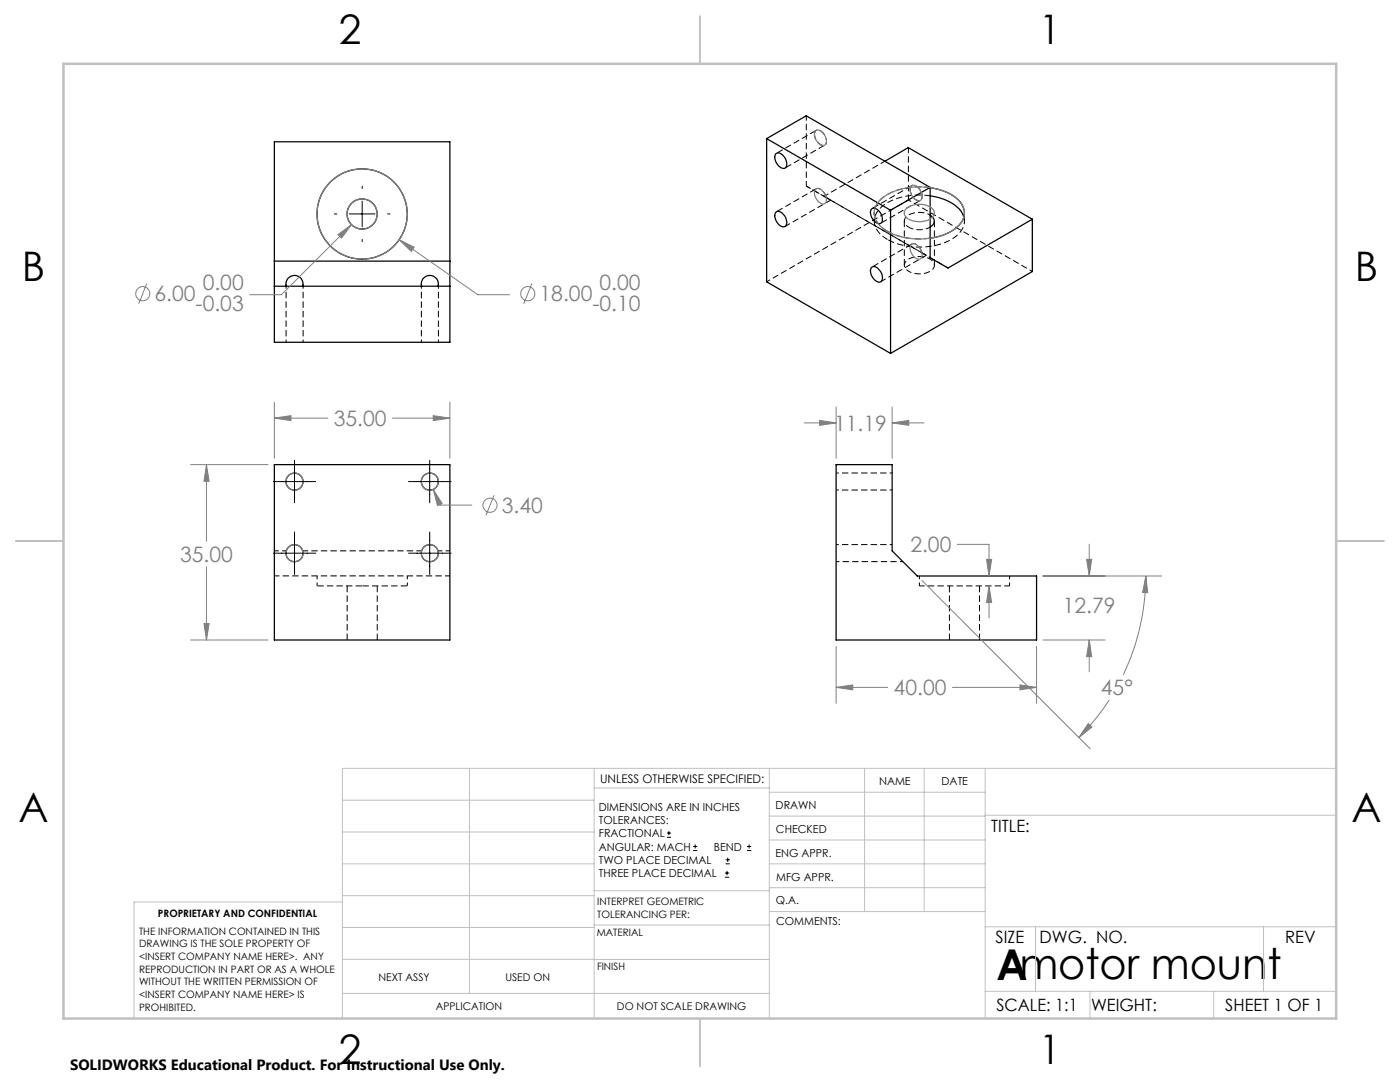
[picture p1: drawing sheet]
<svg xmlns="http://www.w3.org/2000/svg" width="279mm" height="216mm" viewBox="0 0 279 216" stroke-linecap="round" stroke-linejoin="round" font-family="sans-serif">
<path d="M57.2 109.9h-2.4M89.8 109.9h-2.4" fill="none" stroke="#000" stroke-width=".2" stroke-dasharray="1.3 .6" stroke-dashoffset=".4" stroke-linecap="butt"/>
<path d="M162.5 26.8a.78 .78 0 0 1 .6-.9 .78 .78 0 0 1 .9 .4 2.05 2.05 0 0 1 .7 2.6 1.75 1.75 0 0 1-2.1-1.6l-.1-.5M164.9 39.4l.9 .5-3.2-1.8M181.3 39.9v-10.4M181.6 37.8a.78 .78 0 0 1 .5-.9 .78 .78 0 0 1 1 .4 2.05 2.05 0 0 1 .6 2.6 1.75 1.75 0 0 1-2-1.6l-.1-.5M156.7 45.2l9.1-5.3M175.8 56.2l9.1-5.2M184 50.5l.9 .5-3.2-1.9M84.2 109.9h-23.8M183.5 116.9h18" fill="none" stroke="#000" stroke-width=".2" stroke-dasharray="1.3 .6" stroke-dashoffset=".2" stroke-linecap="butt"/>
<path d="M160.9 37.1v-14M176.6 32.1l-12.1 7.1M185.7 45.3a4.7 4.7 0 0 1-4.3 0M54.8 114.9h35" fill="none" stroke="#000" stroke-width=".2" stroke-dasharray="1.3 .6" stroke-dashoffset=".3" stroke-linecap="butt"/>
<path d="M156.7 33.5l7.9-4.6M162.9 26l-7.9 4.6M162.9 37.7l-7.9 4.5M182 37l-7.9 4.6M175.8 44.5l7.9-4.5M182 48.7l-7.9 4.6M63.3 116.9h9M72.3 116.9h9" fill="none" stroke="#000" stroke-width=".2" stroke-dasharray="1.3 .6" stroke-dashoffset="-.1" stroke-linecap="butt"/>
<path d="M164.5 39.2l24.7 14.3M181.4 45.3a1.34 1.34 0 0 1-.9-1.4 1.34 1.34 0 0 1 1.1-1.2 4.7 4.7 0 0 1 4.1 .2M206 54.2l-24.7-14.3M63.3 114.9v2M81.3 116.9v-2M166.9 112.1h13.3M183.5 114.9v2M201.5 116.9v-2" fill="none" stroke="#000" stroke-width=".2" stroke-dasharray="1.3 .6" stroke-dashoffset=".6" stroke-linecap="butt"/>
<path d="M57.1 56.6v.5M60.5 57.1v-.5M84.1 56.6v.5M87.5 57.1v-.5M177.1 46.2a13.8 13.8 0 0 0 8.6 1.3M180.5 44.1v8.8M186.5 52.9v-8.8M69.3 116.9v10.8M189.5 116.9v10.8M75.3 127.7v-10.8M195.5 127.7v-10.8" fill="none" stroke="#000" stroke-width=".2" stroke-dasharray="1.3 .6" stroke-linecap="butt"/>
<g fill="none" stroke="#000" stroke-width=".25">
<path d="M54.8 28.3h35v40h-35zM153 27.7l24.7 14.2M153 27.7v28.5l24.7 14.3M153 27.7l7.9-4.6 24.7 14.3M154.9 30.7a1.56 1.56 0 0 1 1.9 1.2 1.13 1.13 0 0 1-.4 1.7 2.24 2.24 0 0 1-1.6-2.8zM176.6 32.2l4.7-2.7 24.7 14.2M185.6 37.5a8.8 8.8 0 0 1 6.3 3.1 3.4 3.4 0 0 1-1.1 4.9 10.3 10.3 0 0 1-5.2 2M185.6 39.1a9.2 9.2 0 0 1 6.3 3.2l.4 1M185.6 37.4v14l3.6 2.1 16.8-9.8M185.6 37.4l-7.9 4.5M54.8 57.1h35M54.8 52.1h35"/>
<path d="M57.1 57.1a1.7 1.7 0 0 1 1.7-2.1 1.7 1.7 0 0 1 1.6 2.1M84.1 57.1a1.7 1.7 0 0 1 1.7-2.1 1.7 1.7 0 0 1 1.6 2.1M154.9 42.3a1.3 1.3 0 0 1 1.7 .8 1.56 1.56 0 0 1 0 2.1 2.11 2.11 0 0 1-2-2.2zM173.8 41.8a1.05 1.05 0 0 1 1.7 .4 1.88 1.88 0 0 1 .3 2.3 1.67 1.67 0 0 1-2-1.4l-.1-.7zM174 53.3a1.28 1.28 0 0 1 1.7 .8 1.57 1.57 0 0 1 0 2.2 2.1 2.1 0 0 1-1.7-3zM177.7 41.9v28.6M185.6 42.9a1.29 1.29 0 0 1 .8 1.2 1.29 1.29 0 0 1-.8 1.2M206 43.7v10.5l-28.3 16.3M54.8 92.7h35v35h-35zM166.9 92.7h11.1v17.2l5.1 5h23.8v12.8h-40z"/>
<circle cx="72.3" cy="42.7" r="9"/>
<circle cx="72.3" cy="42.7" r="3"/>
<circle cx="58.8" cy="96.1" r="1.7"/>
<circle cx="85.8" cy="96.1" r="1.71"/>
<circle cx="58.8" cy="110.4" r="1.7"/>
<circle cx="85.8" cy="110.4" r="1.71"/>
</g>
<path d="M57.1 57.1v11.2M84.1 57.1v11.2M174.5 42.5v1.6M192.5 44.1v-1.6M60.5 68.3v-11.2M87.5 68.3v-11.2M166.9 97.8h11.2M178.1 94.4h-11.2M178.1 108.7h-11.2" fill="none" stroke="#000" stroke-width=".2" stroke-dasharray="1.3 .6" stroke-dashoffset=".8" stroke-linecap="butt"/>
<path d="M162.6 38.1a.84 .84 0 0 1 .7-.5 .84 .84 0 0 1 .8 .4l.5 .7 .3 .7M177.1 47.8a13.7 13.7 0 0 0 13.8-.7 3.6 3.6 0 0 0 1.5-3.8M181.7 49.1a.84 .84 0 0 1 .7-.5 .84 .84 0 0 1 .8 .5l.5 .6 .3 .8" fill="none" stroke="#000" stroke-width=".2" stroke-dasharray="1.3 .6" stroke-dashoffset="-.2" stroke-linecap="butt"/>
<path d="M162.6 38.1l-1.7-1M185.7 51.4l-1.7-.9" fill="none" stroke="#000" stroke-width=".2" stroke-dasharray="1.3 .6" stroke-dashoffset="1" stroke-linecap="butt"/>
<path d="M160.9 37.1l3.6 2.1M153 56.2l28.3-16.3M181.7 49.1l-16.8-9.7" fill="none" stroke="#000" stroke-width=".2" stroke-dasharray="1.3 .6" stroke-dashoffset=".5" stroke-linecap="butt"/>
<path d="M185.7 37.4a12.7 12.7 0 0 0-9.9 2.4 3.5 3.5 0 0 0 .5 5.8l.8 .6M185.7 39.1a12.7 12.7 0 0 0-9.9 2.3 3.5 3.5 0 0 0 .5 5.8l.8 .6" fill="none" stroke="#000" stroke-width=".2" stroke-dasharray="1.3 .6" stroke-dashoffset=".1" stroke-linecap="butt"/>
<path d="M181.4 54.1a4.2 4.2 0 0 0 4.9-.7 1.48 1.48 0 0 0-1.3-2 4 4 0 0 0-4.4 1 1.27 1.27 0 0 0 .8 1.7" fill="none" stroke="#000" stroke-width=".2" stroke-dasharray="1.3 .6" stroke-dashoffset=".7" stroke-linecap="butt"/>
<g fill="none" stroke="#808080" stroke-width=".2">
<path d="M29.3 56.6l-1.6 4M67.5 46.8l2.6-2-1.9 2.7zM70.1 44.8l-13.9 14h-6.4M79.7 47.8l3 1.5-.6 .9zM79.7 47.8l15.7 11h6.3M106.2 56.6l-1.7 4M38 92.7h15.5M41.2 92.7l.5 3.3h-1zM41.2 92.7v15.3M54.8 83.4l3.3-.5v1zM54.8 80.3v11.1M54.8 83.4h10.6"/>
<path d="M78.3 83.4h11.5M86.5 82.9l3.3 .5-3.3 .5zM86.5 97.6l1.7 2.9-.9 .4zM86.5 97.6l1.3 3.2h6.4M89.8 80.3v11.1M98.6 98.8l-1.6 4M160.5 84.4h6.4M163.6 83.9l3.3 .5-3.3 .5zM166.9 81.2v10.2M178 84.4l3.4-.5v1zM178 81.2v10.2M178 84.4h6.4"/>
<path d="M41.2 113.1v14.6M184 115.8l33.6 33.6M191 108.6h6.4v6.3M196.9 111.6h1l-.5 3.3zM197.4 116.9l.5 3.3h-1zM197.4 116.9v6.4M208.1 114.9h23.7M216.9 111.6h1l-.5 3.3zM217.4 108.6v6.3M228.7 114.9l.4 3.4-1.1-.1zM228.7 114.9a46.9 46.9 0 0 1-4.5 19.8M38 127.7h15.5"/>
<path d="M40.7 124.4h1l-.5 3.3zM166.9 137.2l3.3-.5v1zM166.9 129v11.3M166.9 137.2h10.3M190.1 137.2h16.8M203.6 136.7l3.3 .5-3.3 .5zM206.9 129v11.3M208.1 127.7h12.5M217.4 127.7l.5 3.3h-1zM217.4 127.7v6.4M221.4 139.7a49.3 49.3 0 0 1-6.1 7.5M217.2 144.4l.7 .7-2.6 2.1z"/>
<circle cx="28.5" cy="58.6" r="1.41"/>
<circle cx="105.3" cy="58.6" r="1.41"/>
<circle cx="97.8" cy="100.8" r="1.42"/>
</g>
<g fill="none" stroke="#000" stroke-width=".2">
<path d="M72.3 37.1v.5M66.7 42.7h.5M69.7 42.7h5.1M72.3 40.1v5.1M72.3 47.8v.4M77.4 42.7h.4M54.5 96.1h8.5M58.8 91.9v8.4M81.5 96.1h8.5M85.8 91.9v8.4M54.5 110.4h8.5M58.8 106.2v8.4"/>
<path d="M81.5 110.4h8.5M85.8 106.2v8.4M133.1 167.1h.8M133.1 166.2h.8M133.5 165.8v.9M138.3 169.7h.8M138.3 168.9h.8M138.7 168.5v.8M144.7 175h.8M144.7 174.2h.8M144.8 172.4h.9M144.8 171.6h.9"/>
<path d="M145.1 173.8v.8M145.2 171.1v.9M149.1 169.7h.8M149.1 168.9h.8M149.5 168.5v.8"/>
</g>
<g fill="none" stroke="#808080" stroke-width=".25">
<path d="M162.7 37.9a1.19 1.19 0 0 1 1.8 .7 1.44 1.44 0 0 1 0 2.1 2.2 2.2 0 0 1-2-2.4zM162.8 26.1a1.17 1.17 0 0 1 1.6 .6 1.63 1.63 0 0 1 .2 2.3 1.82 1.82 0 0 1-2-1.7l-.1-.6zM175.8 39.7a13.2 13.2 0 0 1 11.6-1.9 6.6 6.6 0 0 1 5 4 4.3 4.3 0 0 1-2.8 4.5 13.8 13.8 0 0 1-13.2-.6 3.6 3.6 0 0 1-1.5-4.8zM181.8 37.2a1 1 0 0 1 1.6 .4 1.67 1.67 0 0 1 .2 2.4 2.15 2.15 0 0 1-1.8-2.8zM180.7 41.8a4.1 4.1 0 0 1 5.6 .1 1.5 1.5 0 0 1-1.2 2.1 4 4 0 0 1-4.5-1.1l-.2-.4zM181.9 48.8a1.2 1.2 0 0 1 1.6 .6 1.67 1.67 0 0 1 .2 2.2 1.77 1.77 0 0 1-2-1.6l-.1-.6z"/>
<circle cx="72.3" cy="42.7" r="3"/>
<circle cx="72.3" cy="42.7" r="9"/>
<circle cx="58.8" cy="96.1" r="1.7"/>
<circle cx="85.8" cy="96.1" r="1.71"/>
<circle cx="58.8" cy="110.4" r="1.7"/>
<circle cx="85.8" cy="110.4" r="1.71"/>
</g>
<g fill="none" stroke="#c0c0c0" stroke-width=".2">
<path d="M68.3 159.7h50.3M93.7 153.3v44.9M118.6 153.3v49.9M118.6 157.2h34.9M153.5 153.3v49.9M153.5 158.1h43.1M172.5 153.3v28.6M184.4 153.3v28.6M196.6 153.3v49.9M266.7 153.3h-198.4v49.9M68.3 178.7h50.3M68.3 172.4h50.3"/>
<path d="M68.3 166h50.3M68.3 180h-41.6v23.2M118.6 177.7h35M153.5 167.6h43.1M153.5 162.8h43.1M153.5 172.4h43.1M153.5 177.1h43.1M196.6 162.7h70.1M68.3 198.2h85.2M68.3 191.4l85.2 .1M68.3 185.1h50.3M118.6 184.6h35"/>
<path d="M153.6 181.9h43M196.6 197.8h70.1M196.6 184.9h70.1M206.7 184.9v12.9M217.5 197.8v5.4M242.2 197.8v5.4M252.2 184.9v12.9"/>
</g>
<path d="M139.7 3.2v9.5M3.1 107.9h9.6M266.7 107.9h9.5M139.7 203.2v9.6" fill="none" stroke="#c0c0c0" stroke-width=".25"/>
<path d="M12.7 12.7h254v190.5h-254z" fill="none" stroke="#c0c0c0" stroke-width=".5"/>
<g fill="#808080">
<path d="M86.5 82.9l3.3 .5-3.3 .5zM54.8 83.4l3.3-.5v1zM41.2 92.7l.5 3.3h-1zM40.7 124.4h1l-.5 3.3zM86.5 97.6l.8 3.3 .9-.4z"/>
<path d="M79.7 47.8l2.4 2.4 .6-.9zM67.5 46.8l.7 .7 1.9-2.7zM178 84.4l3.4-.5v1zM163.6 83.9l3.3 .5-3.3 .5zM217.4 127.7l.5 3.3h-1zM216.9 111.6h1l-.5 3.3zM197.4 116.9l.5 3.3h-1zM196.9 111.6h1l-.5 3.3zM166.9 137.2l3.3-.5v1zM203.6 136.7l3.3 .5-3.3 .5zM217.2 144.4l.7 .7-2.6 2.1zM228.7 114.9l.4 3.4-1.1-.1z"/>
</g>
<text font-size="8.5" x="198.9" y="195.5">Amotor mount</text>
<g font-size="8.1">
<text x="67.6" y="8.9">2</text>
<text x="207.3" y="8.9">1</text>
<text x="4.4" y="56.1">B</text>
<text x="270.4" y="56.1">B</text>
<text x="3.7" y="164.1">A</text>
<text x="269.7" y="164.1">A</text>
<text x="67.6" y="212.4">2</text>
<text x="207.3" y="212.4">1</text>
</g>
<g font-size="4.2" fill="#808080">
<text x="40.5" y="57.9">0.00</text>
<text x="119.6" y="57.9">0.00</text>
<text x="30.8" y="60.1">6.00</text>
<text x="39" y="62">-0.03</text>
<text x="107.7" y="60.1">18.00</text>
<text x="118.2" y="62">-0.10</text>
<text x="66.6" y="85">35.00</text>
<text x="166.5" y="86">11.19</text>
<text x="100.1" y="102.3">3.40</text>
<text x="36" y="112.1">35.00</text>
<text x="181.7" y="110.2">2.00</text>
<text x="212.1" y="122.3">12.79</text>
<text x="178.3" y="138.7">40.00</text>
<text x="219.7" y="138.7">45°</text>
</g>
<g font-size="3.4">
<text x="197.8" y="166">TITLE:</text>
<text x="198.7" y="188.1">SIZE</text>
<text x="207.5" y="188.1">DWG. NO.</text>
<text x="256.5" y="188.2">REV</text>
<text x="198.8" y="201.7">SCALE: 1:1</text>
<text x="217.7" y="201.8">WEIGHT:</text>
<text x="244.5" y="201.7">SHEET 1 OF 1</text>
</g>
<text font-size="3" x="14" y="213.5">SOLIDWORKS Educational Product. For Instructional Use Only.</text>
<text font-size="2.4" x="119.8" y="156.2">UNLESS OTHERWISE SPECIFIED:</text>
<g font-size="2.2">
<text x="119.5" y="161.8">DIMENSIONS ARE IN INCHES</text>
<text x="154.8" y="161.4">DRAWN</text>
<text x="175.4" y="156.6">NAME</text>
<text x="187.9" y="156.7">DATE</text>
<text x="119.5" y="164.4">TOLERANCES:</text>
<text x="119.5" y="167.1">FRACTIONAL</text>
<text x="154.9" y="166.3">CHECKED</text>
<text x="119.5" y="169.7">ANGULAR: MACH</text>
<text x="119.5" y="172.4">TWO PLACE DECIMAL</text>
<text x="142.5" y="169.7">BEND</text>
<text x="154.8" y="170.9">ENG APPR.</text>
<text x="119.5" y="175">THREE PLACE DECIMAL</text>
<text x="154.9" y="175.7">MFG APPR.</text>
<text x="154.9" y="180.4">Q.A.</text>
<text x="154.9" y="184.6">COMMENTS:</text>
</g>
<g font-size="2.1">
<text x="75.5" y="195.7">NEXT ASSY</text>
<text x="100.9" y="195.7">USED ON</text>
<text x="86.9" y="201.5">APPLICATION</text>
<text x="123.1" y="201.6">DO NOT SCALE DRAWING</text>
</g>
<g font-size="2">
<text x="31.5" y="182.9">PROPRIETARY AND CONFIDENTIAL</text>
<text x="119.2" y="180.6">INTERPRET GEOMETRIC</text>
<text x="119.2" y="183.1">TOLERANCING PER:</text>
<text x="27.8" y="186.5">THE INFORMATION CONTAINED IN THIS</text>
<text x="27.8" y="189">DRAWING IS THE SOLE PROPERTY OF</text>
<text x="27.8" y="191.6">&lt;INSERT COMPANY NAME HERE&gt;. ANY</text>
<text x="119.1" y="186.7">MATERIAL</text>
<text x="27.8" y="194.1">REPRODUCTION IN PART OR AS A WHOLE</text>
<text x="27.8" y="196.6">WITHOUT THE WRITTEN PERMISSION OF</text>
<text x="119.1" y="193.5">FINISH</text>
<text x="27.8" y="199.1">&lt;INSERT COMPANY NAME HERE&gt; IS</text>
<text x="27.8" y="201.7">PROHIBITED.</text>
</g>
</svg>
